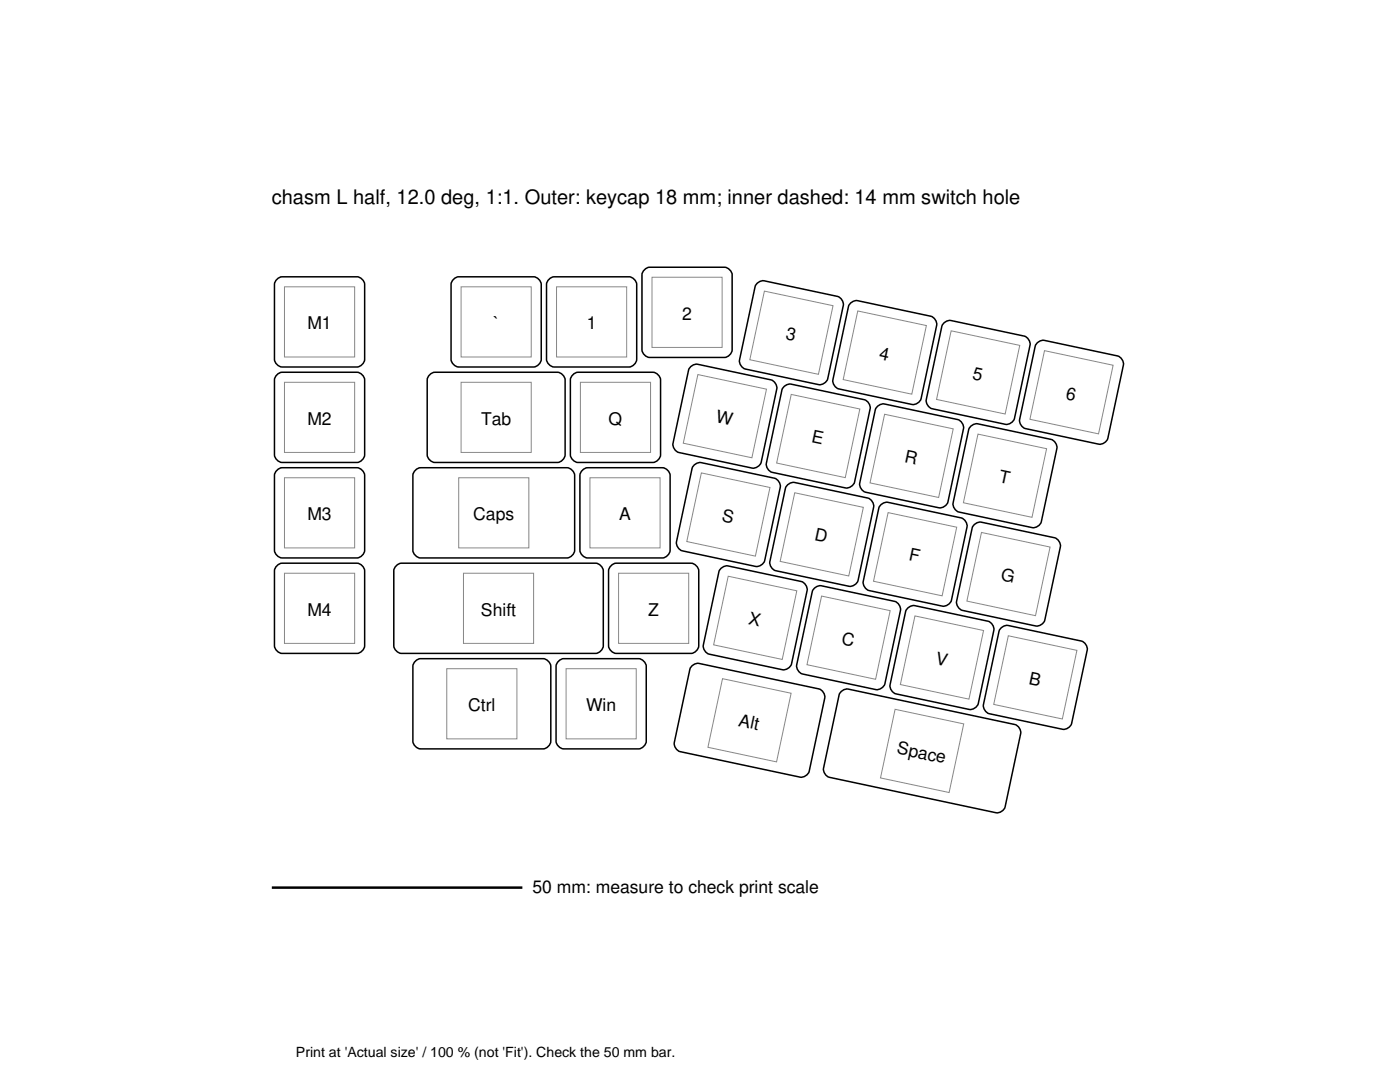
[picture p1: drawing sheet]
<svg xmlns="http://www.w3.org/2000/svg" width="279mm" height="216mm" viewBox="0 0 279 216" stroke-linecap="round" stroke-linejoin="round" font-family="sans-serif">
<g fill="none" stroke="#000" stroke-width=".3">
<path d="M55.5 55.6l.8-.4h15a1.74 1.74 0 0 1 1.5 1.5v15a1.74 1.74 0 0 1-1.5 1.5h-15a1.74 1.74 0 0 1-1.5-1.5v-15l.1-.4zM90.4 55.9l.7-.6 .4-.1h15a1.74 1.74 0 0 1 1.5 1.5v15a1.74 1.74 0 0 1-1.5 1.5h-15a1.74 1.74 0 0 1-1.5-1.5v-15zM109.4 55.9l.8-.6 .4-.1h15a1.74 1.74 0 0 1 1.5 1.5v15a1.74 1.74 0 0 1-1.5 1.5h-15a1.74 1.74 0 0 1-1.5-1.5v-15zM128.5 54l.7-.6 .4-.1h15a1.74 1.74 0 0 1 1.5 1.5v15a1.74 1.74 0 0 1-1.5 1.5h-15a1.74 1.74 0 0 1-1.5-1.5v-15zM151.2 56.5l.9-.5h.4l14.7 3.1a1.74 1.74 0 0 1 1.1 1.8l-3.1 14.7a1.74 1.74 0 0 1-1.8 1.2l-14.7-3.2a1.74 1.74 0 0 1-1.1-1.7l3.1-14.7zM55.5 74.6l.8-.3h15a1.74 1.74 0 0 1 1.5 1.5v15a1.74 1.74 0 0 1-1.5 1.5h-15a1.74 1.74 0 0 1-1.5-1.5v-15l.1-.4zM85.6 75l.7-.6 .5-.1h24.5a1.74 1.74 0 0 1 1.5 1.5v15a1.74 1.74 0 0 1-1.5 1.5h-24.5a1.74 1.74 0 0 1-1.5-1.5v-15zM114.2 75l.7-.6 .4-.1h15a1.74 1.74 0 0 1 1.5 1.5v15a1.74 1.74 0 0 1-1.5 1.5h-15a1.74 1.74 0 0 1-1.5-1.5v-15zM137.9 73.1l.9-.4h.4l14.7 3.1a1.74 1.74 0 0 1 1.1 1.8l-3.1 14.7a1.74 1.74 0 0 1-1.8 1.1l-14.6-3.1a1.74 1.74 0 0 1-1.2-1.8l3.1-14.7zM156.6 77.1l.8-.5h.4l14.7 3.2a1.74 1.74 0 0 1 1.2 1.7l-3.2 14.7a1.74 1.74 0 0 1-1.7 1.2l-14.7-3.2a1.74 1.74 0 0 1-1.2-1.7l3.2-14.7zM169.8 60.4l.9-.4h.4l14.7 3.1a1.74 1.74 0 0 1 1.1 1.8l-3.1 14.7a1.74 1.74 0 0 1-1.8 1.1l-14.6-3.1a1.74 1.74 0 0 1-1.2-1.8l3.1-14.7zM188.5 64.4l.8-.4 .4-.1 14.7 3.2a1.74 1.74 0 0 1 1.2 1.7l-3.1 14.7a1.74 1.74 0 0 1-1.8 1.2l-14.7-3.1a1.74 1.74 0 0 1-1.2-1.8l3.2-14.7z"/>
<path d="M207.1 68.3l.9-.4h.4l14.7 3.1a1.74 1.74 0 0 1 1.1 1.8l-3.1 14.7a1.74 1.74 0 0 1-1.8 1.1l-14.7-3.1a1.74 1.74 0 0 1-1.1-1.8l3.1-14.6zM55.5 93.7l.8-.4h15a1.74 1.74 0 0 1 1.5 1.5v15a1.74 1.74 0 0 1-1.5 1.5h-15a1.74 1.74 0 0 1-1.5-1.5v-15l.1-.4zM82.7 94l.8-.6 .4-.1h29.3a1.74 1.74 0 0 1 1.5 1.5v15a1.74 1.74 0 0 1-1.5 1.5h-29.3a1.74 1.74 0 0 1-1.5-1.5v-15zM116.1 94l.7-.6 .4-.1h15a1.74 1.74 0 0 1 1.5 1.5v15a1.74 1.74 0 0 1-1.5 1.5h-15a1.74 1.74 0 0 1-1.5-1.5v-15zM138.6 92.7l.9-.4h.4l14.7 3.1a1.74 1.74 0 0 1 1.1 1.8l-3.1 14.7a1.74 1.74 0 0 1-1.8 1.1l-14.6-3.1a1.74 1.74 0 0 1-1.2-1.8l3.1-14.6zM157.3 96.7l.8-.4h.4l14.7 3.1a1.74 1.74 0 0 1 1.2 1.8l-3.2 14.6a1.74 1.74 0 0 1-1.7 1.2l-14.7-3.1a1.74 1.74 0 0 1-1.2-1.8l3.2-14.7zM175.2 81l.8-.4h.5l14.6 3.1a1.74 1.74 0 0 1 1.2 1.8l-3.1 14.7a1.74 1.74 0 0 1-1.8 1.1l-14.7-3.1a1.74 1.74 0 0 1-1.1-1.8l3.1-14.6zM193.8 85l.9-.4h.4l14.7 3.1a1.74 1.74 0 0 1 1.1 1.8l-3.1 14.6a1.74 1.74 0 0 1-1.8 1.2l-14.6-3.1a1.74 1.74 0 0 1-1.2-1.8l3.1-14.7zM55.5 112.7l.8-.3h15a1.74 1.74 0 0 1 1.5 1.5v15a1.74 1.74 0 0 1-1.5 1.5h-15a1.74 1.74 0 0 1-1.5-1.5v-15l.1-.4zM78.9 113.1l.8-.6 .4-.1h38.8a1.74 1.74 0 0 1 1.5 1.5v15a1.74 1.74 0 0 1-1.5 1.5h-38.8a1.74 1.74 0 0 1-1.5-1.5v-15zM121.8 113.1l.7-.6 .5-.1h15a1.74 1.74 0 0 1 1.5 1.5v15a1.74 1.74 0 0 1-1.5 1.5h-15a1.74 1.74 0 0 1-1.5-1.5v-15zM144 113.3l.8-.4h.5l14.6 3.1a1.74 1.74 0 0 1 1.2 1.8l-3.1 14.7a1.74 1.74 0 0 1-1.8 1.1l-14.7-3.1a1.74 1.74 0 0 1-1.1-1.8l3.1-14.6z"/>
<path d="M162.6 117.3l.9-.4h.4l14.7 3.1a1.74 1.74 0 0 1 1.1 1.8l-3.1 14.6a1.74 1.74 0 0 1-1.8 1.2l-14.7-3.1a1.74 1.74 0 0 1-1.1-1.8l3.1-14.7zM175.9 100.7l.8-.5h.5l14.6 3.1a1.74 1.74 0 0 1 1.2 1.8l-3.1 14.7a1.74 1.74 0 0 1-1.8 1.2l-14.7-3.2a1.74 1.74 0 0 1-1.1-1.7l3.1-14.7zM194.5 104.6l.9-.4h.4l14.7 3.1a1.74 1.74 0 0 1 1.1 1.8l-3.1 14.7a1.74 1.74 0 0 1-1.8 1.1l-14.6-3.1a1.74 1.74 0 0 1-1.2-1.8l3.1-14.7zM82.7 132.1l.8-.6 .4-.1h24.5a1.74 1.74 0 0 1 1.5 1.5v15a1.74 1.74 0 0 1-1.5 1.5h-24.5a1.74 1.74 0 0 1-1.5-1.5v-15zM111.3 132.1l.8-.6 .4-.1h15a1.74 1.74 0 0 1 1.5 1.5v15a1.74 1.74 0 0 1-1.5 1.5h-15a1.74 1.74 0 0 1-1.5-1.5v-15zM138.2 132.8l.8-.4h.5l24 5.1a1.74 1.74 0 0 1 1.1 1.7l-3.1 14.7a1.74 1.74 0 0 1-1.8 1.2l-24-5.1a1.74 1.74 0 0 1-1.1-1.8l3.1-14.7zM168 137.9l.8-.4h.4l33.4 7.1a1.74 1.74 0 0 1 1.1 1.8l-3.1 14.6a1.74 1.74 0 0 1-1.8 1.2l-33.3-7.1a1.74 1.74 0 0 1-1.2-1.8l3.2-14.7zM181.2 121.3l.9-.5h.4l14.7 3.2a1.74 1.74 0 0 1 1.1 1.7l-3.1 14.7a1.74 1.74 0 0 1-1.7 1.2l-14.7-3.2a1.74 1.74 0 0 1-1.2-1.7l3.1-14.7zM199.9 125.2l.8-.4h.5l14.6 3.1a1.74 1.74 0 0 1 1.2 1.8l-3.1 14.7a1.74 1.74 0 0 1-1.8 1.1l-14.7-3.1a1.74 1.74 0 0 1-1.1-1.8l3.1-14.6z"/>
</g>
<g fill="none" stroke="#888" stroke-width=".2">
<path d="M56.8 57.2h14v14h-14zM92 57.2h14v14h-14zM111.1 57.2h14v14h-14zM130.1 55.3h14v14h-14zM152.6 58.1l13.6 2.9-2.9 13.7-13.7-2.9zM56.8 76.3h14v14h-14zM92 76.3h14v14h-14zM115.8 76.3h14v14h-14zM139.3 74.7l13.7 3-2.9 13.6-13.7-2.9zM157.9 78.7l13.7 2.9-2.9 13.7-13.7-2.9zM171.2 62l13.7 3-2.9 13.7-13.7-3zM189.8 66l13.7 2.9-2.9 13.7-13.7-2.9z"/>
<path d="M208.5 70l13.6 2.9-2.9 13.7-13.7-2.9zM56.8 95.3h14v14h-14zM91.5 95.3h14v14h-14zM117.7 95.3h14v14h-14zM140 94.4l13.7 2.9-2.9 13.7-13.7-2.9zM158.6 98.3l13.7 2.9-2.9 13.7-13.7-2.9zM176.5 82.7l13.7 2.9-2.9 13.7-13.7-2.9zM195.2 86.6l13.7 2.9-2.9 13.7-13.7-2.9zM56.8 114.4h14v14h-14zM92.5 114.4h14v14h-14zM123.5 114.4h14v14h-14zM145.3 115l13.7 2.9-2.9 13.7-13.7-2.9z"/>
<path d="M164 118.9l13.7 3-3 13.6-13.6-2.9zM177.2 102.3l13.7 2.9-2.9 13.7-13.7-2.9zM195.9 106.2l13.7 3-2.9 13.7-13.7-3zM89.2 133.4h14v14h-14zM113 133.4h14v14h-14zM144.2 135.4l13.7 2.9-2.9 13.7-13.7-2.9zM182.6 122.9l13.7 2.9-2.9 13.7-13.7-2.9zM201.2 126.9l13.7 2.9-2.9 13.7-13.7-2.9zM178.6 141.5l13.7 2.9-2.9 13.7-13.7-2.9z"/>
</g>
<path d="M54.3 177.1h50" fill="none" stroke="#000" stroke-width=".5"/>
<text font-size="4" x="54.3" y="40.8">chasm L half, 12.0 deg, 1:1. Outer: keycap 18 mm; inner dashed: 14 mm switch hole</text>
<g font-size="3.5">
<text x="61.3" y="65.7">M1</text>
<text x="98.4" y="65.7">`</text>
<text x="117.1" y="65.7">1</text>
<text x="136.1" y="63.8">2</text>
<text x="156.7" y="67.7" transform="rotate(12 156.7 67.7)">3</text>
<text x="175.3" y="71.6" transform="rotate(12 175.3 71.6)">4</text>
<text x="193.9" y="75.6" transform="rotate(12 193.9 75.6)">5</text>
<text x="212.6" y="79.5" transform="rotate(12 212.6 79.5)">6</text>
<text x="61.3" y="84.8">M2</text>
<text x="96" y="84.8">Tab</text>
<text x="121.5" y="84.8">Q</text>
<text x="142.7" y="84.2" transform="rotate(12 142.7 84.2)">W</text>
<text x="161.8" y="88.2" transform="rotate(12 161.8 88.2)">E</text>
<text x="180.4" y="92.2" transform="rotate(12 180.4 92.2)">R</text>
<text x="199.2" y="96.2" transform="rotate(12 199.2 96.2)">T</text>
<text x="61.3" y="103.8">M3</text>
<text x="94.5" y="103.8">Caps</text>
<text x="123.6" y="103.8">A</text>
<text x="143.9" y="103.9" transform="rotate(12 143.9 103.9)">S</text>
<text x="162.4" y="107.8" transform="rotate(12 162.4 107.8)">D</text>
<text x="181.3" y="111.8" transform="rotate(12 181.3 111.8)">F</text>
<text x="199.6" y="115.7" transform="rotate(12 199.6 115.7)">G</text>
<text x="61.3" y="122.9">M4</text>
<text x="96" y="122.9">Shift</text>
<text x="129.4" y="122.9">Z</text>
<text x="149.3" y="124.5" transform="rotate(12 149.3 124.5)">X</text>
<text x="167.8" y="128.4" transform="rotate(12 167.8 128.4)">C</text>
<text x="186.5" y="132.4" transform="rotate(12 186.5 132.4)">V</text>
<text x="205.2" y="136.4" transform="rotate(12 205.2 136.4)">B</text>
<text x="93.4" y="141.9">Ctrl</text>
<text x="117" y="141.9">Win</text>
<text x="147.3" y="144.8" transform="rotate(12 147.3 144.8)">Alt</text>
<text x="178.9" y="150.3" transform="rotate(12 178.9 150.3)">Space</text>
<text x="106.3" y="178.1">50 mm: measure to check print scale</text>
</g>
<text font-size="2.8" x="59.1" y="211">Print at 'Actual size' / 100 % (not 'Fit'). Check the 50 mm bar.</text>
</svg>
